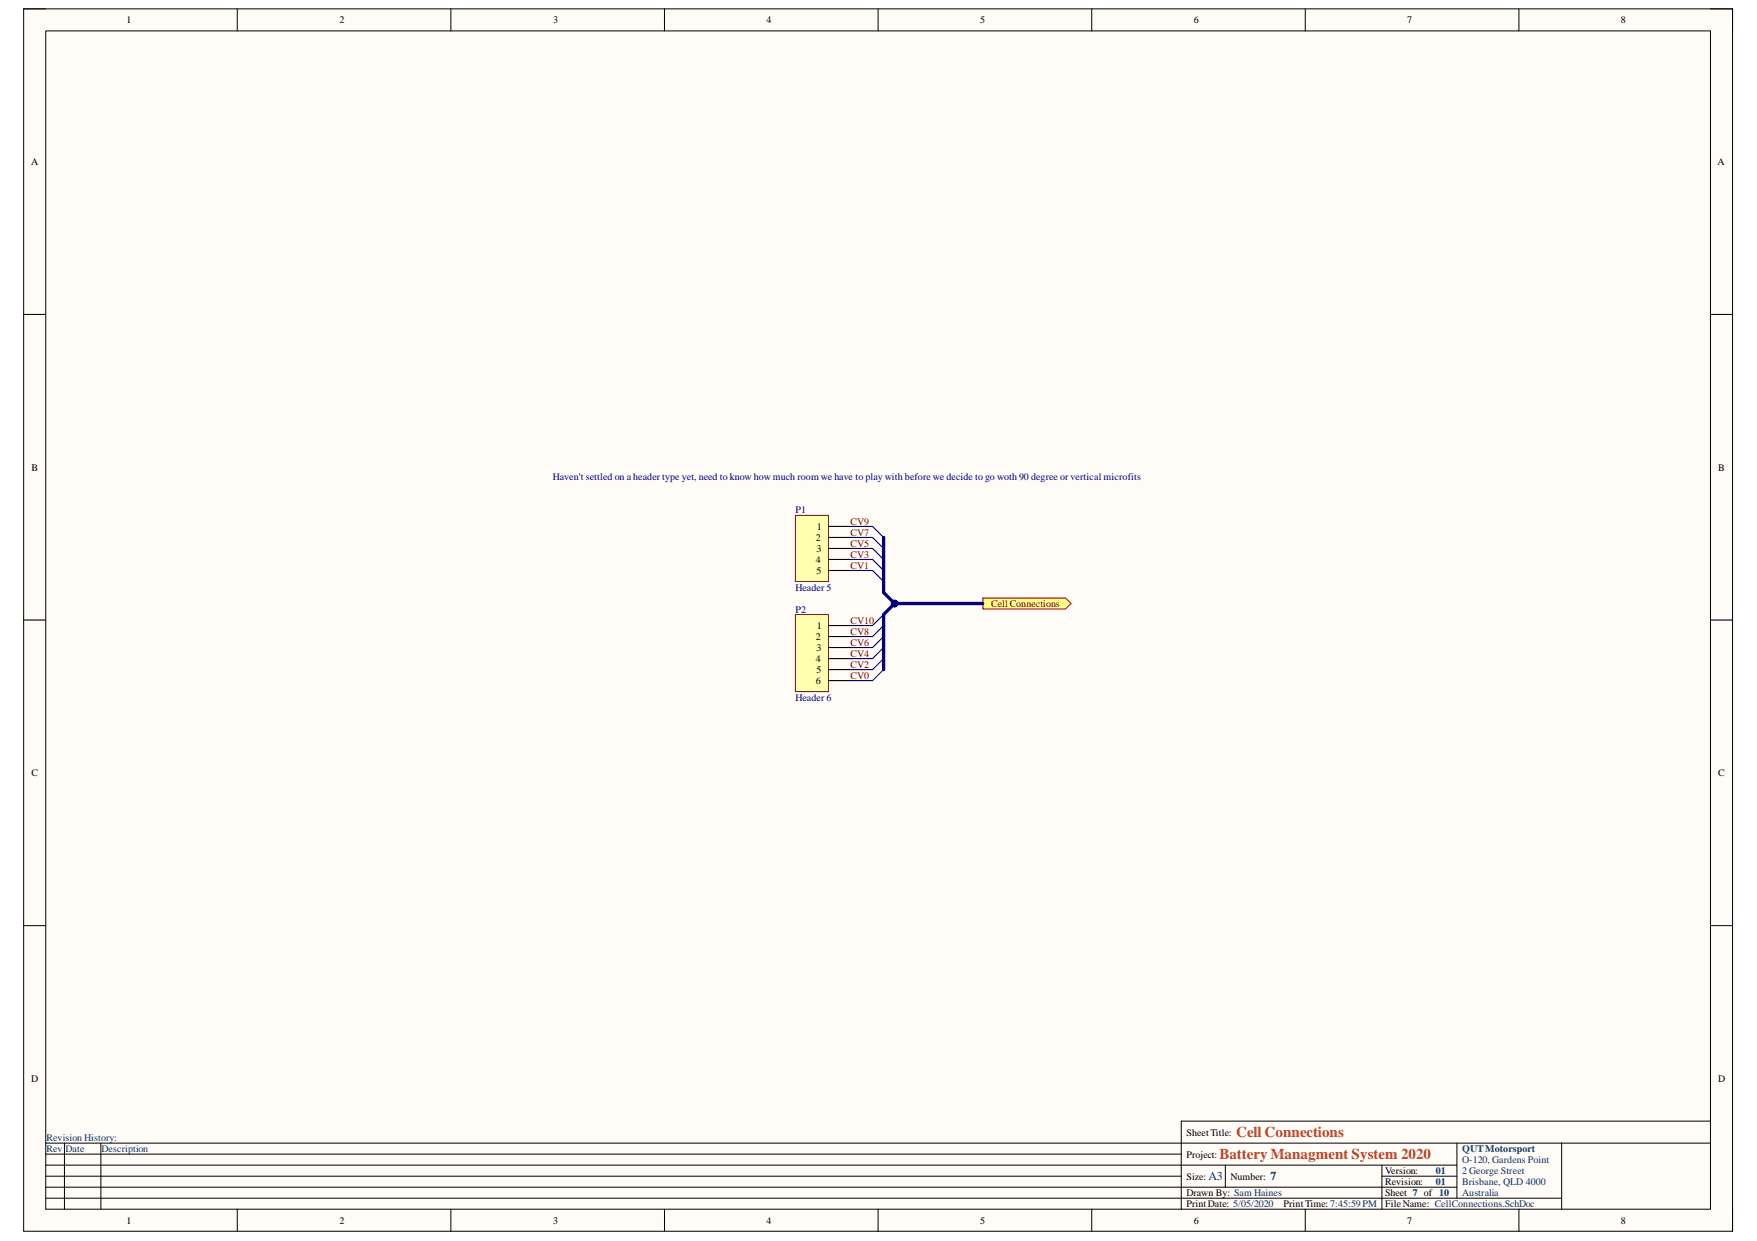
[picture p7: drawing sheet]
<svg xmlns="http://www.w3.org/2000/svg" width="297mm" height="210mm" viewBox="0 0 297 210" stroke-linecap="round" stroke-linejoin="round" font-family="sans-serif">
<path d="M4 1.5h288.9v206.8h-288.9z" fill-rule="evenodd" fill="#fffcf8"/>
<path d="M4 1.5h288.9v206.8h-288.9z" fill="none" stroke="#000" stroke-width=".17"/>
<path d="M7.7 5.2h281.5v199.3h-281.5z" fill-rule="evenodd" fill="#fffcf8"/>
<g fill="none" stroke="#000" stroke-width=".17">
<path d="M4 1.5h3.7M7.7 5.2h281.5v199.3h-281.5zM40.1 1.5v3.7M76.2 1.5v3.7M112.3 1.5v3.7M148.4 1.5v3.7M184.6 1.5v3.7M220.7 1.5v3.7M256.8 1.5v3.7M289.2 1.5h3.7v3.7M4 53.2h3.7M289.2 53.2h3.7"/>
<path d="M4 104.9h3.7M289.2 104.9h3.7M4 156.6h3.7M289.2 156.6h3.7M7.7 193.3h281.5M7.7 197.1h238.6M7.7 195.2h192M7.7 198.9h192M10.9 193.3v11.2M17.1 193.3v11.2M207.2 197.1v3.7M233.6 197.1v7.4"/>
<path d="M233.6 198.9h12.7M246.3 193.3v9.4M264 193.3v11.2M289.2 189.6h-89.5v14.9M7.7 202.7h256.3M7.7 200.8h238.6M40.1 204.5v3.8M76.2 204.5v3.8M112.3 204.5v3.8M148.4 204.5v3.8M184.6 204.5v3.8M220.7 204.5v3.8"/>
<path d="M256.8 204.5v3.8M292.9 204.5v3.8"/>
</g>
<path d="M134.5 87.2h5.6v11.2h-5.6z" fill-rule="evenodd" fill="#ffffb0"/>
<path d="M134.5 87.2h5.6v11.2h-5.6z" fill="none" stroke="#800000" stroke-width=".17"/>
<path d="M140.1 89h3.7M140.1 90.9h3.7M140.1 92.8h3.7M140.1 94.6h3.7M140.1 96.5h3.7" fill="none" stroke="#000" stroke-width=".19"/>
<path d="M134.5 103.9h5.6v13.1h-5.6z" fill-rule="evenodd" fill="#ffffb0"/>
<path d="M134.5 103.9h5.6v13.1h-5.6z" fill="none" stroke="#800000" stroke-width=".17"/>
<path d="M140.1 105.8h3.7M140.1 107.7h3.7M140.1 109.5h3.7M140.1 111.4h3.7M140.1 113.3h3.7M140.1 115.1h3.7" fill="none" stroke="#000" stroke-width=".19"/>
<path d="M147.5 89l1.9 1.9M147.5 90.9l1.9 1.9M147.5 92.8l1.9 1.8M147.5 94.6l1.9 1.9M147.5 96.5l1.9 1.9M149.4 103.9l-1.9 1.9M149.4 105.8l-1.9 1.9M149.4 107.7l-1.9 1.8M149.4 109.5l-1.9 1.9M149.4 111.4l-1.9 1.9M149.4 113.3l-1.9 1.8" fill="none" stroke="#000080" stroke-width=".19"/>
<path d="M166.2 101.1h13.9l1 1-1 .9h-13.9z" fill-rule="evenodd" fill="#ffff80"/>
<path d="M166.2 101.1h13.9l1 1-1 .9h-13.9z" fill="none" stroke="#800000" stroke-width=".17"/>
<path d="M143.8 89h3.7" fill="none" stroke="#000080" stroke-width=".19"/>
<path d="M149.4 90.9v9.3l1.8 1.9-1.8 1.8v9.4" fill="none" stroke="#000080" stroke-width=".56"/>
<circle cx="151.2" cy="102.1" r=".56" fill="#000080"/>
<circle cx="151.2" cy="102.1" r=".56" fill="none" stroke="#000080" stroke-width=".17"/>
<path d="M143.8 96.5h3.7M143.8 94.6h3.7M143.8 92.8h3.7M143.8 90.9h3.7M143.8 115.1h3.7M143.8 113.3h3.7M143.8 111.4h3.7M143.8 109.5h3.7M143.8 107.7h3.7M143.8 105.8h3.7" fill="none" stroke="#000080" stroke-width=".19"/>
<path d="M151.2 102.1h15" fill="none" stroke="#000080" stroke-width=".56"/>
<circle cx="151.2" cy="102.1" r=".56" fill="#000080"/>
<circle cx="151.2" cy="102.1" r=".56" fill="none" stroke="#000080" stroke-width=".17"/>
<g font-size="2.5" fill="#cc4125">
<text x="206.2" y="196">Battery Managment System 2020</text>
<text x="209" y="192.3">Cell Connections</text>
</g>
<g font-size="2" fill="#073763">
<text x="204.3" y="199.6">A3</text>
<text x="214.8" y="199.6">7</text>
</g>
<g font-size="1.7">
<text x="21.4" y="3.9">1</text>
<text x="57.4" y="3.9">2</text>
<text x="93.5" y="3.9">3</text>
<text x="129.6" y="3.9">4</text>
<text x="165.7" y="3.9">5</text>
<text x="201.9" y="3.9">6</text>
<text x="237.9" y="3.9">7</text>
<text x="274" y="3.9">8</text>
<text x="5.2" y="27.9">A</text>
<text x="290.4" y="27.9">A</text>
<text x="5.3" y="79.6">B</text>
<text x="290.5" y="79.6">B</text>
<text x="138.1" y="89.6">1</text>
<text x="138" y="91.5">2</text>
<text x="138" y="95.2">4</text>
<text x="138" y="93.4">3</text>
<text x="138" y="97.1">5</text>
<text x="138.1" y="106.4">1</text>
<text x="138" y="108.3">2</text>
<text x="138" y="112">4</text>
<text x="138" y="110.1">3</text>
<text x="138" y="113.8">5</text>
<text x="138" y="115.7">6</text>
<text x="5.3" y="131.3">C</text>
<text x="290.5" y="131.3">C</text>
<text x="5.2" y="182.9">D</text>
<text x="290.5" y="182.9">D</text>
<text x="200.6" y="195.8">Project:</text>
<text x="200.6" y="192.1">SheetTitle:</text>
<text x="200.6" y="199.5">Size:</text>
<text x="200.6" y="202.3">Drawn By: Sam Haines</text>
<text x="208" y="199.5">Number:</text>
<text x="234.2" y="200.4">Revision:</text>
<text x="234.2" y="202.3">Sheet 7 of 10</text>
<text x="234.2" y="198.6">Version:</text>
<text x="21.4" y="207">1</text>
<text x="57.4" y="207">2</text>
<text x="93.5" y="207">3</text>
<text x="129.6" y="207">4</text>
<text x="165.7" y="207">5</text>
<text x="200.6" y="204.2">PrintDate: 5/05/2020</text>
<text x="201.9" y="207">6</text>
<text x="217" y="204.2">PrintTime: 7:45:59 PM</text>
<text x="234.2" y="204.2">FileName: CellConnections.SchDoc</text>
<text x="237.9" y="207">7</text>
<text x="274" y="207">8</text>
</g>
<g font-size="1.7" fill="#000080">
<text x="93.4" y="81.2">Haven't settled on a header type yet, need to know how much room we have to play with before we decide to go woth 90 degree or vertical microfits</text>
<text x="134.5" y="86.8">P1</text>
<text x="134.5" y="99.9">Header 5</text>
<text x="134.5" y="103.6">P2</text>
<text x="134.5" y="118.5">Header 6</text>
</g>
<g font-size="1.7" fill="#800000">
<text x="143.8" y="88.7">CV9</text>
<text x="143.8" y="90.6">CV7</text>
<text x="143.8" y="92.4">CV5</text>
<text x="143.8" y="94.3">CV3</text>
<text x="143.8" y="96.2">CV1</text>
<text x="143.8" y="105.5">CV10</text>
<text x="143.8" y="107.3">CV8</text>
<text x="167.6" y="102.7">Cell Connections</text>
<text x="143.8" y="109.2">CV6</text>
<text x="143.8" y="111">CV4</text>
<text x="143.8" y="112.9">CV2</text>
<text x="143.8" y="114.8">CV0</text>
</g>
<g font-size="1.7" fill="#073763">
<text x="7.9" y="194.9">Rev</text>
<text x="7.9" y="193">Revision History:</text>
<text x="11.1" y="194.9">Date</text>
<text x="17.2" y="194.9">Description</text>
<text x="247.2" y="194.9">QUTMotorsport</text>
<text x="247.2" y="196.7">O-120, Gardens Point</text>
<text x="242.7" y="200.4">01</text>
<text x="242.7" y="198.6">01</text>
<text x="247.2" y="198.6">2 George Street</text>
<text x="247.2" y="200.4">Brisbane, QLD 4000</text>
<text x="247.2" y="202.3">Australia</text>
</g>
</svg>
